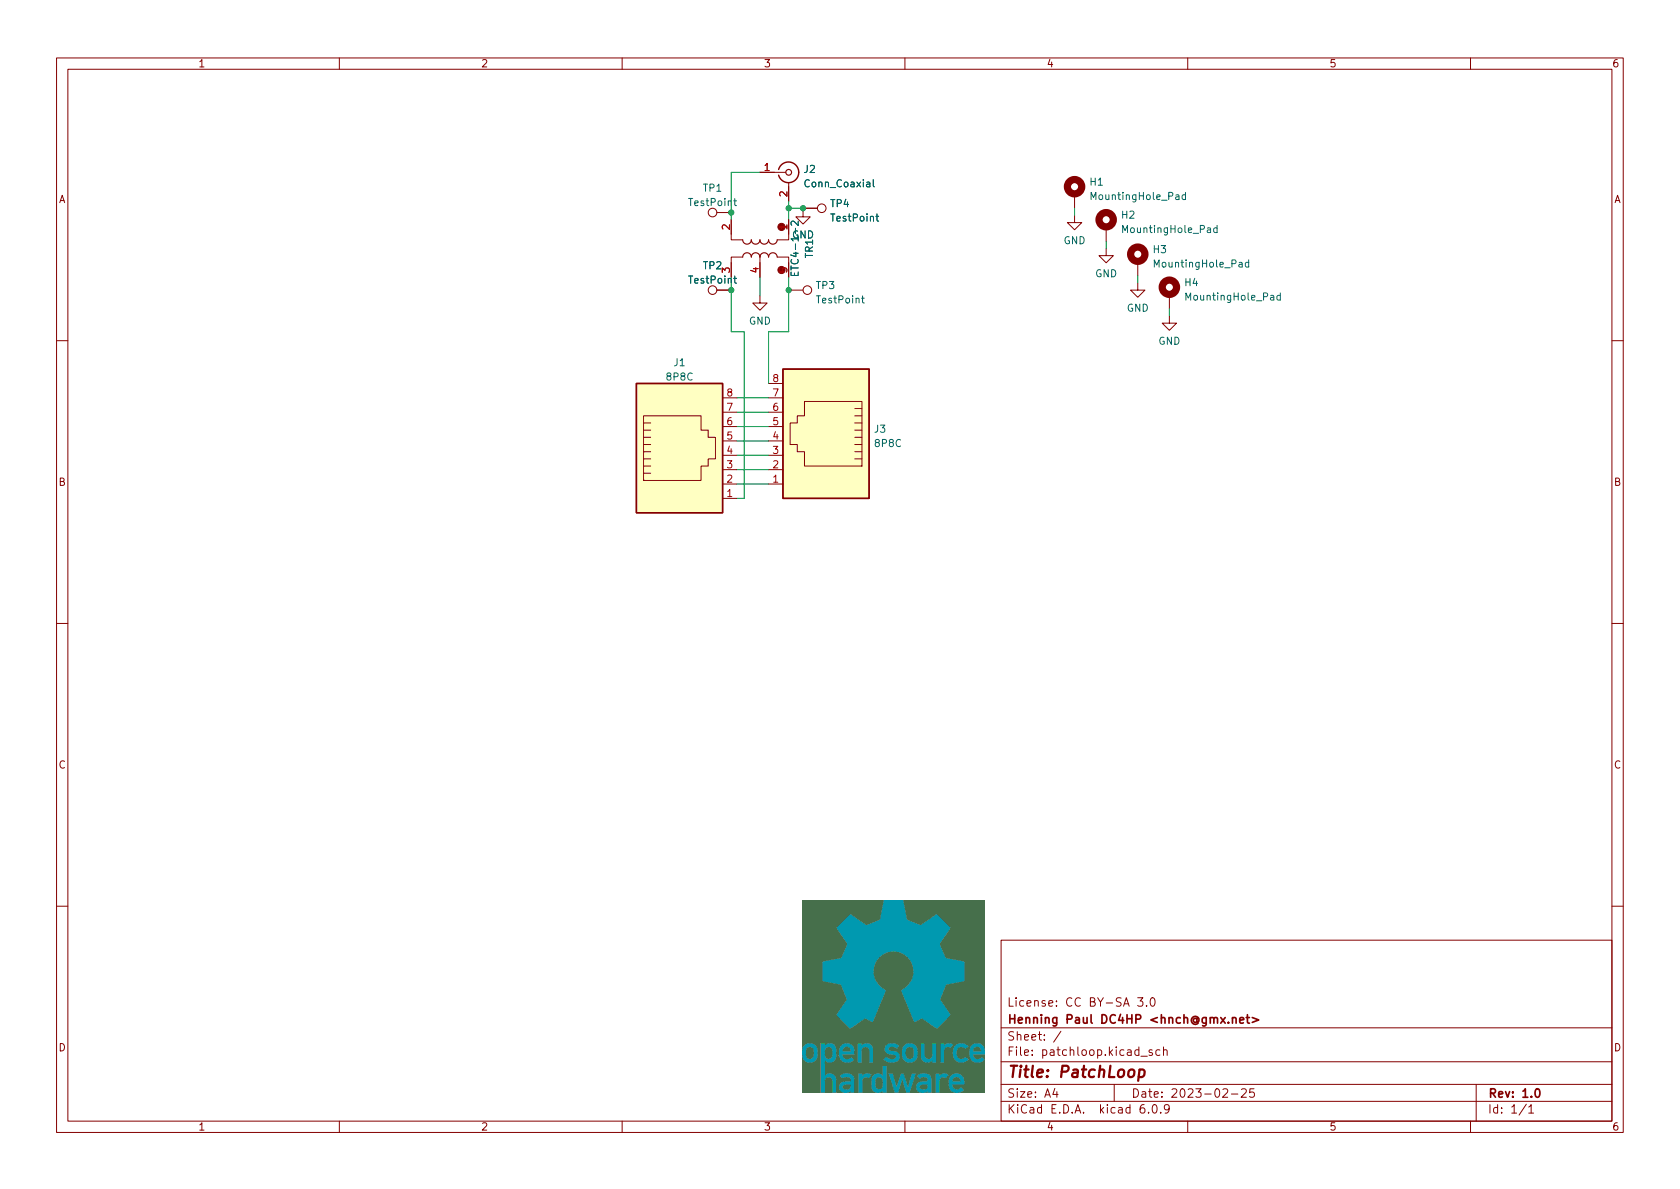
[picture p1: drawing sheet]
(kicad_sch (version 20211123) (generator eeschema)

 (paper "A4")

 (title_block
  (title "PatchLoop")
  (date "2023-02-25")
  (rev "1.0")
  (company "Henning Paul DC4HP <hnch@gmx.net>")
  (comment 1 "License: CC BY-SA 3.0"))

 (lib_symbols
  (symbol "Connector:8P8C" (pin_names (offset 1.016)) (in_bom yes) (on_board yes)
   (property "Reference" "J" (id 0) (at -5.08 13.97 0) (effects (font (size 1.27 1.27)) (justify right)))
   (property "Value" "8P8C" (id 1) (at 2.54 13.97 0) (effects (font (size 1.27 1.27)) (justify left)))
   (property "Footprint" "" (id 2) (at 0 0.635 90) (effects (font (size 1.27 1.27)) hide))
   (property "Datasheet" "~" (id 3) (at 0 0.635 90) (effects (font (size 1.27 1.27)) hide))
   (symbol "8P8C_0_1"
    (polyline (pts (xy -5.08 4.445) (xy -6.35 4.445)) (stroke (width 0) (type default) (color 0 0 0 0)) (fill (type none)))
    (polyline (pts (xy -5.08 5.715) (xy -6.35 5.715)) (stroke (width 0) (type default) (color 0 0 0 0)) (fill (type none)))
    (polyline (pts (xy -6.35 -3.175) (xy -5.08 -3.175) (xy -5.08 -3.175)) (stroke (width 0) (type default) (color 0 0 0 0)) (fill (type none)))
    (polyline (pts (xy -6.35 -1.905) (xy -5.08 -1.905) (xy -5.08 -1.905)) (stroke (width 0) (type default) (color 0 0 0 0)) (fill (type none)))
    (polyline (pts (xy -6.35 -0.635) (xy -5.08 -0.635) (xy -5.08 -0.635)) (stroke (width 0) (type default) (color 0 0 0 0)) (fill (type none)))
    (polyline (pts (xy -6.35 0.635) (xy -5.08 0.635) (xy -5.08 0.635)) (stroke (width 0) (type default) (color 0 0 0 0)) (fill (type none)))
    (polyline (pts (xy -6.35 1.905) (xy -5.08 1.905) (xy -5.08 1.905)) (stroke (width 0) (type default) (color 0 0 0 0)) (fill (type none)))
    (polyline (pts (xy -5.08 3.175) (xy -6.35 3.175) (xy -6.35 3.175)) (stroke (width 0) (type default) (color 0 0 0 0)) (fill (type none)))
    (polyline (pts (xy -6.35 -4.445) (xy -6.35 6.985) (xy 3.81 6.985) (xy 3.81 4.445) (xy 5.08 4.445) (xy 5.08 3.175) (xy 6.35 3.175) (xy 6.35 -0.635) (xy 5.08 -0.635) (xy 5.08 -1.905) (xy 3.81 -1.905) (xy 3.81 -4.445) (xy -6.35 -4.445) (xy -6.35 -4.445)) (stroke (width 0) (type default) (color 0 0 0 0)) (fill (type none)))
    (rectangle (start 7.62 12.7) (end -7.62 -10.16) (stroke (width 0.254) (type default) (color 0 0 0 0)) (fill (type background))))
   (symbol "8P8C_1_1"
    (pin passive line (at 10.16 -7.62 180) (length 2.54) (name "~" (effects (font (size 1.27 1.27)))) (number "1" (effects (font (size 1.27 1.27)))))
    (pin passive line (at 10.16 -5.08 180) (length 2.54) (name "~" (effects (font (size 1.27 1.27)))) (number "2" (effects (font (size 1.27 1.27)))))
    (pin passive line (at 10.16 -2.54 180) (length 2.54) (name "~" (effects (font (size 1.27 1.27)))) (number "3" (effects (font (size 1.27 1.27)))))
    (pin passive line (at 10.16 0 180) (length 2.54) (name "~" (effects (font (size 1.27 1.27)))) (number "4" (effects (font (size 1.27 1.27)))))
    (pin passive line (at 10.16 2.54 180) (length 2.54) (name "~" (effects (font (size 1.27 1.27)))) (number "5" (effects (font (size 1.27 1.27)))))
    (pin passive line (at 10.16 5.08 180) (length 2.54) (name "~" (effects (font (size 1.27 1.27)))) (number "6" (effects (font (size 1.27 1.27)))))
    (pin passive line (at 10.16 7.62 180) (length 2.54) (name "~" (effects (font (size 1.27 1.27)))) (number "7" (effects (font (size 1.27 1.27)))))
    (pin passive line (at 10.16 10.16 180) (length 2.54) (name "~" (effects (font (size 1.27 1.27)))) (number "8" (effects (font (size 1.27 1.27)))))))
  (symbol "Connector:Conn_Coaxial" (pin_names (offset 1.016) hide) (in_bom yes) (on_board yes)
   (property "Reference" "J" (id 0) (at 0.254 3.048 0) (effects (font (size 1.27 1.27))))
   (property "Value" "Conn_Coaxial" (id 1) (at 2.921 0 90) (effects (font (size 1.27 1.27))))
   (property "Footprint" "" (id 2) (at 0 0 0) (effects (font (size 1.27 1.27)) hide))
   (property "Datasheet" " ~" (id 3) (at 0 0 0) (effects (font (size 1.27 1.27)) hide))
   (symbol "Conn_Coaxial_0_1"
    (arc (start -1.778 -0.508) (mid 0.2311 -1.8066) (end 1.778 0) (stroke (width 0.254) (type default) (color 0 0 0 0)) (fill (type none)))
    (polyline (pts (xy -2.54 0) (xy -0.508 0)) (stroke (width 0) (type default) (color 0 0 0 0)) (fill (type none)))
    (polyline (pts (xy 0 -2.54) (xy 0 -1.778)) (stroke (width 0) (type default) (color 0 0 0 0)) (fill (type none)))
    (circle (center 0 0) (radius 0.508) (stroke (width 0.2032) (type default) (color 0 0 0 0)) (fill (type none)))
    (arc (start 1.778 0) (mid 0.2099 1.8101) (end -1.778 0.508) (stroke (width 0.254) (type default) (color 0 0 0 0)) (fill (type none))))
   (symbol "Conn_Coaxial_1_1"
    (pin passive line (at -5.08 0 0) (length 2.54) (name "In" (effects (font (size 1.27 1.27)))) (number "1" (effects (font (size 1.27 1.27)))))
    (pin passive line (at 0 -5.08 90) (length 2.54) (name "Ext" (effects (font (size 1.27 1.27)))) (number "2" (effects (font (size 1.27 1.27)))))))
  (symbol "Connector:TestPoint" (pin_numbers hide) (pin_names (offset 0.762) hide) (in_bom yes) (on_board yes)
   (property "Reference" "TP" (id 0) (at 0 6.858 0) (effects (font (size 1.27 1.27))))
   (property "Value" "TestPoint" (id 1) (at 0 5.08 0) (effects (font (size 1.27 1.27))))
   (property "Footprint" "" (id 2) (at 5.08 0 0) (effects (font (size 1.27 1.27)) hide))
   (property "Datasheet" "~" (id 3) (at 5.08 0 0) (effects (font (size 1.27 1.27)) hide))
   (symbol "TestPoint_0_1"
    (circle (center 0 3.302) (radius 0.762) (stroke (width 0) (type default) (color 0 0 0 0)) (fill (type none))))
   (symbol "TestPoint_1_1"
    (pin passive line (at 0 0 90) (length 2.54) (name "1" (effects (font (size 1.27 1.27)))) (number "1" (effects (font (size 1.27 1.27)))))))
  (symbol "Mechanical:MountingHole_Pad" (pin_numbers hide) (pin_names (offset 1.016) hide) (in_bom yes) (on_board yes)
   (property "Reference" "H" (id 0) (at 0 6.35 0) (effects (font (size 1.27 1.27))))
   (property "Value" "MountingHole_Pad" (id 1) (at 0 4.445 0) (effects (font (size 1.27 1.27))))
   (property "Footprint" "" (id 2) (at 0 0 0) (effects (font (size 1.27 1.27)) hide))
   (property "Datasheet" "~" (id 3) (at 0 0 0) (effects (font (size 1.27 1.27)) hide))
   (symbol "MountingHole_Pad_0_1"
    (circle (center 0 1.27) (radius 1.27) (stroke (width 1.27) (type default) (color 0 0 0 0)) (fill (type none))))
   (symbol "MountingHole_Pad_1_1"
    (pin input line (at 0 -2.54 90) (length 2.54) (name "1" (effects (font (size 1.27 1.27)))) (number "1" (effects (font (size 1.27 1.27)))))))
  (symbol "adrf:ETC4-1-2" (pin_names hide) (in_bom yes) (on_board yes)
   (property "Reference" "TR" (id 0) (at 0 6.35 0) (effects (font (size 1.27 1.27))))
   (property "Value" "ETC4-1-2" (id 1) (at 0 -6.985 0) (effects (font (size 1.27 1.27))))
   (property "Footprint" "Transformer_SMD:Transformer_MACOM_SM-22" (id 2) (at 0 -8.89 0) (effects (font (size 1.27 1.27)) hide))
   (property "Datasheet" "https://cdn.macom.com/datasheets/ETC4-1-2-TR.pdf" (id 3) (at 0 0 0) (effects (font (size 1.27 1.27)) hide))
   (symbol "ETC4-1-2_0_1"
    (circle (center -3.81 3.81) (radius 0.635) (stroke (width 0) (type default) (color 0 0 0 0)) (fill (type outline)))
    (arc (start -1.524 -3.048) (mid -0.762 -2.286) (end -1.524 -1.524) (stroke (width 0.2032) (type default) (color 0 0 0 0)) (fill (type none)))
    (arc (start -1.524 -1.524) (mid -0.762 -0.762) (end -1.524 0) (stroke (width 0.2032) (type default) (color 0 0 0 0)) (fill (type none)))
    (arc (start -1.524 0) (mid -0.762 0.762) (end -1.524 1.524) (stroke (width 0.2032) (type default) (color 0 0 0 0)) (fill (type none)))
    (arc (start -1.524 1.524) (mid -0.762 2.286) (end -1.524 3.048) (stroke (width 0.2032) (type default) (color 0 0 0 0)) (fill (type none)))
    (polyline (pts (xy 2.54 0) (xy 1.27 0)) (stroke (width 0.1524) (type default) (color 0 0 0 0)) (fill (type none)))
    (polyline (pts (xy -2.54 5.08) (xy -1.524 5.08) (xy -1.524 3.048)) (stroke (width 0.1524) (type default) (color 0 0 0 0)) (fill (type none)))
    (polyline (pts (xy -1.524 -3.048) (xy -1.524 -5.08) (xy -2.54 -5.08)) (stroke (width 0.1524) (type default) (color 0 0 0 0)) (fill (type none)))
    (polyline (pts (xy 1.524 3.048) (xy 1.524 5.08) (xy 2.54 5.08)) (stroke (width 0.1524) (type default) (color 0 0 0 0)) (fill (type none)))
    (polyline (pts (xy 2.54 -5.08) (xy 1.524 -5.08) (xy 1.524 -3.048)) (stroke (width 0.1524) (type default) (color 0 0 0 0)) (fill (type none)))
    (arc (start 1.524 -1.524) (mid 0.762 -2.286) (end 1.524 -3.048) (stroke (width 0.2032) (type default) (color 0 0 0 0)) (fill (type none)))
    (arc (start 1.524 0) (mid 0.762 -0.762) (end 1.524 -1.524) (stroke (width 0.2032) (type default) (color 0 0 0 0)) (fill (type none)))
    (arc (start 1.524 1.524) (mid 0.762 0.762) (end 1.524 0) (stroke (width 0.2032) (type default) (color 0 0 0 0)) (fill (type none)))
    (arc (start 1.524 3.048) (mid 0.762 2.286) (end 1.524 1.524) (stroke (width 0.2032) (type default) (color 0 0 0 0)) (fill (type none)))
    (circle (center 3.81 3.81) (radius 0.635) (stroke (width 0) (type default) (color 0 0 0 0)) (fill (type outline))))
   (symbol "ETC4-1-2_1_1"
    (pin passive line (at -5.08 5.08 0) (length 2.54) (name "~" (effects (font (size 1.27 1.27)))) (number "1" (effects (font (size 1.27 1.27)))))
    (pin passive line (at -5.08 -5.08 0) (length 2.54) (name "~" (effects (font (size 1.27 1.27)))) (number "2" (effects (font (size 1.27 1.27)))))
    (pin passive line (at 5.08 -5.08 180) (length 2.54) (name "~" (effects (font (size 1.27 1.27)))) (number "3" (effects (font (size 1.27 1.27)))))
    (pin passive line (at 5.08 0 180) (length 2.54) (name "~" (effects (font (size 1.27 1.27)))) (number "4" (effects (font (size 1.27 1.27)))))
    (pin no_connect line (at -2.54 0 0) (length 2.54) hide (name "~" (effects (font (size 1.27 1.27)))) (number "5" (effects (font (size 1.27 1.27)))))
    (pin passive line (at 5.08 5.08 180) (length 2.54) (name "~" (effects (font (size 1.27 1.27)))) (number "5" (effects (font (size 1.27 1.27)))))))
  (symbol "power:GND" (power) (pin_names (offset 0)) (in_bom yes) (on_board yes)
   (property "Reference" "#PWR" (id 0) (at 0 -6.35 0) (effects (font (size 1.27 1.27)) hide))
   (property "Value" "GND" (id 1) (at 0 -3.81 0) (effects (font (size 1.27 1.27))))
   (property "Footprint" "" (id 2) (at 0 0 0) (effects (font (size 1.27 1.27)) hide))
   (property "Datasheet" "" (id 3) (at 0 0 0) (effects (font (size 1.27 1.27)) hide))
   (symbol "GND_0_1"
    (polyline (pts (xy 0 0) (xy 0 -1.27) (xy 1.27 -1.27) (xy 0 -2.54) (xy -1.27 -1.27) (xy 0 -1.27)) (stroke (width 0) (type default) (color 0 0 0 0)) (fill (type none))))
   (symbol "GND_1_1"
    (pin power_in line (at 0 0 270) (length 0) hide (name "GND" (effects (font (size 1.27 1.27)))) (number "1" (effects (font (size 1.27 1.27))))))))

 (junction (at 141.986 36.576) (diameter 0) (color 0 0 0 0))
 (junction (at 139.446 36.576) (diameter 0) (color 0 0 0 0))
 (junction (at 129.286 37.338) (diameter 0) (color 0 0 0 0))
 (junction (at 129.286 51.054) (diameter 0) (color 0 0 0 0))
 (junction (at 139.446 51.054) (diameter 0) (color 0 0 0 0))

 (wire (pts (xy 135.89 58.42) (xy 139.446 58.42)) (stroke (width 0) (type default) (color 0 0 0 0)))
 (wire (pts (xy 139.446 36.576) (xy 141.986 36.576)) (stroke (width 0) (type default) (color 0 0 0 0)))
 (wire (pts (xy 130.302 72.644) (xy 135.89 72.644)) (stroke (width 0) (type default) (color 0 0 0 0)))
 (wire (pts (xy 206.756 54.356) (xy 206.756 55.626)) (stroke (width 0) (type default) (color 0 0 0 0)))
 (wire (pts (xy 130.302 87.884) (xy 131.572 87.884)) (stroke (width 0) (type default) (color 0 0 0 0)))
 (wire (pts (xy 130.302 77.724) (xy 135.89 77.724)) (stroke (width 0) (type default) (color 0 0 0 0)))
 (wire (pts (xy 134.366 30.226) (xy 129.286 30.226)) (stroke (width 0) (type default) (color 0 0 0 0)))
 (wire (pts (xy 139.446 58.42) (xy 139.446 51.054)) (stroke (width 0) (type default) (color 0 0 0 0)))
 (wire (pts (xy 189.992 36.576) (xy 189.992 37.846)) (stroke (width 0) (type default) (color 0 0 0 0)))
 (wire (pts (xy 129.286 37.338) (xy 129.286 38.608)) (stroke (width 0) (type default) (color 0 0 0 0)))
 (wire (pts (xy 130.302 75.184) (xy 135.89 75.184)) (stroke (width 0) (type default) (color 0 0 0 0)))
 (wire (pts (xy 130.302 85.344) (xy 135.89 85.344)) (stroke (width 0) (type default) (color 0 0 0 0)))
 (wire (pts (xy 129.286 30.226) (xy 129.286 37.338)) (stroke (width 0) (type default) (color 0 0 0 0)))
 (wire (pts (xy 195.58 42.418) (xy 195.58 43.688)) (stroke (width 0) (type default) (color 0 0 0 0)))
 (wire (pts (xy 130.302 82.804) (xy 135.89 82.804)) (stroke (width 0) (type default) (color 0 0 0 0)))
 (wire (pts (xy 201.168 48.514) (xy 201.168 49.784)) (stroke (width 0) (type default) (color 0 0 0 0)))
 (wire (pts (xy 134.366 48.768) (xy 134.366 52.07)) (stroke (width 0) (type default) (color 0 0 0 0)))
 (wire (pts (xy 129.286 58.42) (xy 131.572 58.42)) (stroke (width 0) (type default) (color 0 0 0 0)))
 (wire (pts (xy 129.286 58.42) (xy 129.286 51.054)) (stroke (width 0) (type default) (color 0 0 0 0)))
 (wire (pts (xy 131.572 58.42) (xy 131.572 87.884)) (stroke (width 0) (type default) (color 0 0 0 0)))
 (wire (pts (xy 139.446 36.576) (xy 139.446 38.608)) (stroke (width 0) (type default) (color 0 0 0 0)))
 (wire (pts (xy 139.446 35.306) (xy 139.446 36.576)) (stroke (width 0) (type default) (color 0 0 0 0)))
 (wire (pts (xy 141.986 36.576) (xy 141.986 36.83)) (stroke (width 0) (type default) (color 0 0 0 0)))
 (wire (pts (xy 129.286 51.054) (xy 129.286 48.768)) (stroke (width 0) (type default) (color 0 0 0 0)))
 (wire (pts (xy 139.446 51.054) (xy 139.446 48.768)) (stroke (width 0) (type default) (color 0 0 0 0)))
 (wire (pts (xy 130.302 70.104) (xy 135.89 70.104)) (stroke (width 0) (type default) (color 0 0 0 0)))
 (wire (pts (xy 135.89 67.564) (xy 135.89 58.42)) (stroke (width 0) (type default) (color 0 0 0 0)))
 (wire (pts (xy 130.302 80.264) (xy 135.89 80.264)) (stroke (width 0) (type default) (color 0 0 0 0)))

 (symbol (lib_id "Connector:TestPoint") (at 129.286 37.338 90) (unit 1) (in_bom yes) (on_board yes) (fields_autoplaced)
  (property "Reference" "TP1" (id 0) (at 125.984 33.0032 90))
  (property "Value" "TestPoint" (id 1) (at 125.984 35.5401 90))
  (property "Footprint" "TestPoint:TestPoint_THTPad_D2.0mm_Drill1.0mm" (id 2) (at 129.286 32.258 0) (effects (font (size 1.27 1.27)) hide))
  (property "Datasheet" "~" (id 3) (at 129.286 32.258 0) (effects (font (size 1.27 1.27)) hide)) (pin "1"))

 (symbol (lib_id "Connector:TestPoint") (at 139.446 51.054 270) (unit 1) (in_bom yes) (on_board yes) (fields_autoplaced)
  (property "Reference" "TP3" (id 0) (at 144.145 50.2193 90) (effects (font (size 1.27 1.27)) (justify left)))
  (property "Value" "TestPoint" (id 1) (at 144.145 52.7562 90) (effects (font (size 1.27 1.27)) (justify left)))
  (property "Footprint" "TestPoint:TestPoint_THTPad_D2.0mm_Drill1.0mm" (id 2) (at 139.446 56.134 0) (effects (font (size 1.27 1.27)) hide))
  (property "Datasheet" "~" (id 3) (at 139.446 56.134 0) (effects (font (size 1.27 1.27)) hide)) (pin "1"))

 (symbol (lib_id "power:GND") (at 201.168 49.784 0) (unit 1) (in_bom yes) (on_board yes) (fields_autoplaced)
  (property "Reference" "#PWR05" (id 0) (at 201.168 56.134 0) (effects (font (size 1.27 1.27)) hide))
  (property "Value" "GND" (id 1) (at 201.168 54.2274 0))
  (property "Footprint" "" (id 2) (at 201.168 49.784 0) (effects (font (size 1.27 1.27)) hide))
  (property "Datasheet" "" (id 3) (at 201.168 49.784 0) (effects (font (size 1.27 1.27)) hide)) (pin "1"))

 (symbol (lib_id "Mechanical:MountingHole_Pad") (at 195.58 39.878 0) (unit 1) (in_bom yes) (on_board yes) (fields_autoplaced)
  (property "Reference" "H2" (id 0) (at 198.12 37.7733 0) (effects (font (size 1.27 1.27)) (justify left)))
  (property "Value" "MountingHole_Pad" (id 1) (at 198.12 40.3102 0) (effects (font (size 1.27 1.27)) (justify left)))
  (property "Footprint" "MountingHole:MountingHole_3.2mm_M3_DIN965_Pad" (id 2) (at 195.58 39.878 0) (effects (font (size 1.27 1.27)) hide))
  (property "Datasheet" "~" (id 3) (at 195.58 39.878 0) (effects (font (size 1.27 1.27)) hide)) (pin "1"))

 (symbol (lib_id "power:GND") (at 189.992 37.846 0) (unit 1) (in_bom yes) (on_board yes) (fields_autoplaced)
  (property "Reference" "#PWR03" (id 0) (at 189.992 44.196 0) (effects (font (size 1.27 1.27)) hide))
  (property "Value" "GND" (id 1) (at 189.992 42.2894 0))
  (property "Footprint" "" (id 2) (at 189.992 37.846 0) (effects (font (size 1.27 1.27)) hide))
  (property "Datasheet" "" (id 3) (at 189.992 37.846 0) (effects (font (size 1.27 1.27)) hide)) (pin "1"))

 (symbol (lib_id "power:GND") (at 206.756 55.626 0) (unit 1) (in_bom yes) (on_board yes) (fields_autoplaced)
  (property "Reference" "#PWR06" (id 0) (at 206.756 61.976 0) (effects (font (size 1.27 1.27)) hide))
  (property "Value" "GND" (id 1) (at 206.756 60.0694 0))
  (property "Footprint" "" (id 2) (at 206.756 55.626 0) (effects (font (size 1.27 1.27)) hide))
  (property "Datasheet" "" (id 3) (at 206.756 55.626 0) (effects (font (size 1.27 1.27)) hide)) (pin "1"))

 (symbol (lib_id "Mechanical:MountingHole_Pad") (at 201.168 45.974 0) (unit 1) (in_bom yes) (on_board yes) (fields_autoplaced)
  (property "Reference" "H3" (id 0) (at 203.708 43.8693 0) (effects (font (size 1.27 1.27)) (justify left)))
  (property "Value" "MountingHole_Pad" (id 1) (at 203.708 46.4062 0) (effects (font (size 1.27 1.27)) (justify left)))
  (property "Footprint" "MountingHole:MountingHole_3.2mm_M3_DIN965_Pad" (id 2) (at 201.168 45.974 0) (effects (font (size 1.27 1.27)) hide))
  (property "Datasheet" "~" (id 3) (at 201.168 45.974 0) (effects (font (size 1.27 1.27)) hide)) (pin "1"))

 (symbol (lib_id "Connector:Conn_Coaxial") (at 139.446 30.226 0) (unit 1) (in_bom yes) (on_board yes) (fields_autoplaced)
  (property "Reference" "J2" (id 0) (at 141.986 29.6845 0) (effects (font (size 1.27 1.27)) (justify left)))
  (property "Value" "Conn_Coaxial" (id 1) (at 141.986 32.2214 0) (effects (font (size 1.27 1.27)) (justify left)))
  (property "Footprint" "Connector_Coaxial:SMA_Amphenol_901-143_Horizontal" (id 2) (at 139.446 30.226 0) (effects (font (size 1.27 1.27)) hide))
  (property "Datasheet" " ~" (id 3) (at 139.446 30.226 0) (effects (font (size 1.27 1.27)) hide)) (pin "1") (pin "2"))

 (symbol (lib_id "power:GND") (at 141.986 36.83 0) (unit 1) (in_bom yes) (on_board yes) (fields_autoplaced)
  (property "Reference" "#PWR02" (id 0) (at 141.986 43.18 0) (effects (font (size 1.27 1.27)) hide))
  (property "Value" "GND" (id 1) (at 141.986 41.2734 0))
  (property "Footprint" "" (id 2) (at 141.986 36.83 0) (effects (font (size 1.27 1.27)) hide))
  (property "Datasheet" "" (id 3) (at 141.986 36.83 0) (effects (font (size 1.27 1.27)) hide)) (pin "1"))

 (symbol (lib_id "power:GND") (at 134.366 52.07 0) (unit 1) (in_bom yes) (on_board yes) (fields_autoplaced)
  (property "Reference" "#PWR01" (id 0) (at 134.366 58.42 0) (effects (font (size 1.27 1.27)) hide))
  (property "Value" "GND" (id 1) (at 134.366 56.5134 0))
  (property "Footprint" "" (id 2) (at 134.366 52.07 0) (effects (font (size 1.27 1.27)) hide))
  (property "Datasheet" "" (id 3) (at 134.366 52.07 0) (effects (font (size 1.27 1.27)) hide)) (pin "1"))

 (symbol (lib_id "Mechanical:MountingHole_Pad") (at 206.756 51.816 0) (unit 1) (in_bom yes) (on_board yes) (fields_autoplaced)
  (property "Reference" "H4" (id 0) (at 209.296 49.7113 0) (effects (font (size 1.27 1.27)) (justify left)))
  (property "Value" "MountingHole_Pad" (id 1) (at 209.296 52.2482 0) (effects (font (size 1.27 1.27)) (justify left)))
  (property "Footprint" "MountingHole:MountingHole_3.2mm_M3_DIN965_Pad" (id 2) (at 206.756 51.816 0) (effects (font (size 1.27 1.27)) hide))
  (property "Datasheet" "~" (id 3) (at 206.756 51.816 0) (effects (font (size 1.27 1.27)) hide)) (pin "1"))

 (symbol (lib_id "Connector:TestPoint") (at 129.286 51.054 90) (unit 1) (in_bom yes) (on_board yes) (fields_autoplaced)
  (property "Reference" "TP2" (id 0) (at 125.984 46.7192 90))
  (property "Value" "TestPoint" (id 1) (at 125.984 49.2561 90))
  (property "Footprint" "TestPoint:TestPoint_THTPad_D2.0mm_Drill1.0mm" (id 2) (at 129.286 45.974 0) (effects (font (size 1.27 1.27)) hide))
  (property "Datasheet" "~" (id 3) (at 129.286 45.974 0) (effects (font (size 1.27 1.27)) hide)) (pin "1"))

 (symbol (lib_id "adrf:ETC4-1-2") (at 134.366 43.688 270) (unit 1) (in_bom yes) (on_board yes) (fields_autoplaced)
  (property "Reference" "TR1" (id 0) (at 143.095 43.688 0))
  (property "Value" "ETC4-1-2" (id 1) (at 140.5581 43.688 0))
  (property "Footprint" "Transformer_SMD:Transformer_MACOM_SM-22" (id 2) (at 125.476 43.688 0) (effects (font (size 1.27 1.27)) hide))
  (property "Datasheet" "https://cdn.macom.com/datasheets/ETC4-1-2-TR.pdf" (id 3) (at 134.366 43.688 0) (effects (font (size 1.27 1.27)) hide)) (pin "1") (pin "2") (pin "3") (pin "4") (pin "5") (pin "5"))

 (symbol (lib_id "Connector:8P8C") (at 146.05 77.724 0) (mirror y) (unit 1) (in_bom yes) (on_board yes) (fields_autoplaced)
  (property "Reference" "J3" (id 0) (at 154.432 75.6193 0) (effects (font (size 1.27 1.27)) (justify right)))
  (property "Value" "8P8C" (id 1) (at 154.432 78.1562 0) (effects (font (size 1.27 1.27)) (justify right)))
  (property "Footprint" "Connector_RJ:RJ45_Amphenol_54602-x08_Horizontal" (id 2) (at 146.05 77.089 90) (effects (font (size 1.27 1.27)) hide))
  (property "Datasheet" "~" (id 3) (at 146.05 77.089 90) (effects (font (size 1.27 1.27)) hide)) (pin "1") (pin "2") (pin "3") (pin "4") (pin "5") (pin "6") (pin "7") (pin "8"))

 (symbol (lib_id "power:GND") (at 195.58 43.688 0) (unit 1) (in_bom yes) (on_board yes) (fields_autoplaced)
  (property "Reference" "#PWR04" (id 0) (at 195.58 50.038 0) (effects (font (size 1.27 1.27)) hide))
  (property "Value" "GND" (id 1) (at 195.58 48.1314 0))
  (property "Footprint" "" (id 2) (at 195.58 43.688 0) (effects (font (size 1.27 1.27)) hide))
  (property "Datasheet" "" (id 3) (at 195.58 43.688 0) (effects (font (size 1.27 1.27)) hide)) (pin "1"))

 (symbol (lib_id "Connector:TestPoint") (at 141.986 36.576 270) (unit 1) (in_bom yes) (on_board yes) (fields_autoplaced)
  (property "Reference" "TP4" (id 0) (at 146.685 35.7413 90) (effects (font (size 1.27 1.27)) (justify left)))
  (property "Value" "TestPoint" (id 1) (at 146.685 38.2782 90) (effects (font (size 1.27 1.27)) (justify left)))
  (property "Footprint" "TestPoint:TestPoint_THTPad_D2.0mm_Drill1.0mm" (id 2) (at 141.986 41.656 0) (effects (font (size 1.27 1.27)) hide))
  (property "Datasheet" "~" (id 3) (at 141.986 41.656 0) (effects (font (size 1.27 1.27)) hide)) (pin "1"))

 (symbol (lib_id "Connector:8P8C") (at 120.142 80.264 0) (unit 1) (in_bom yes) (on_board yes) (fields_autoplaced)
  (property "Reference" "J1" (id 0) (at 120.142 63.8642 0))
  (property "Value" "8P8C" (id 1) (at 120.142 66.4011 0))
  (property "Footprint" "Connector_RJ:RJ45_Amphenol_54602-x08_Horizontal" (id 2) (at 120.142 79.629 90) (effects (font (size 1.27 1.27)) hide))
  (property "Datasheet" "~" (id 3) (at 120.142 79.629 90) (effects (font (size 1.27 1.27)) hide)) (pin "1") (pin "2") (pin "3") (pin "4") (pin "5") (pin "6") (pin "7") (pin "8"))

 (symbol (lib_id "Mechanical:MountingHole_Pad") (at 189.992 34.036 0) (unit 1) (in_bom yes) (on_board yes) (fields_autoplaced)
  (property "Reference" "H1" (id 0) (at 192.532 31.9313 0) (effects (font (size 1.27 1.27)) (justify left)))
  (property "Value" "MountingHole_Pad" (id 1) (at 192.532 34.4682 0) (effects (font (size 1.27 1.27)) (justify left)))
  (property "Footprint" "MountingHole:MountingHole_3.2mm_M3_DIN965_Pad" (id 2) (at 189.992 34.036 0) (effects (font (size 1.27 1.27)) hide))
  (property "Datasheet" "~" (id 3) (at 189.992 34.036 0) (effects (font (size 1.27 1.27)) hide)) (pin "1"))

 (sheet_instances (path "" (page "1")))

)
